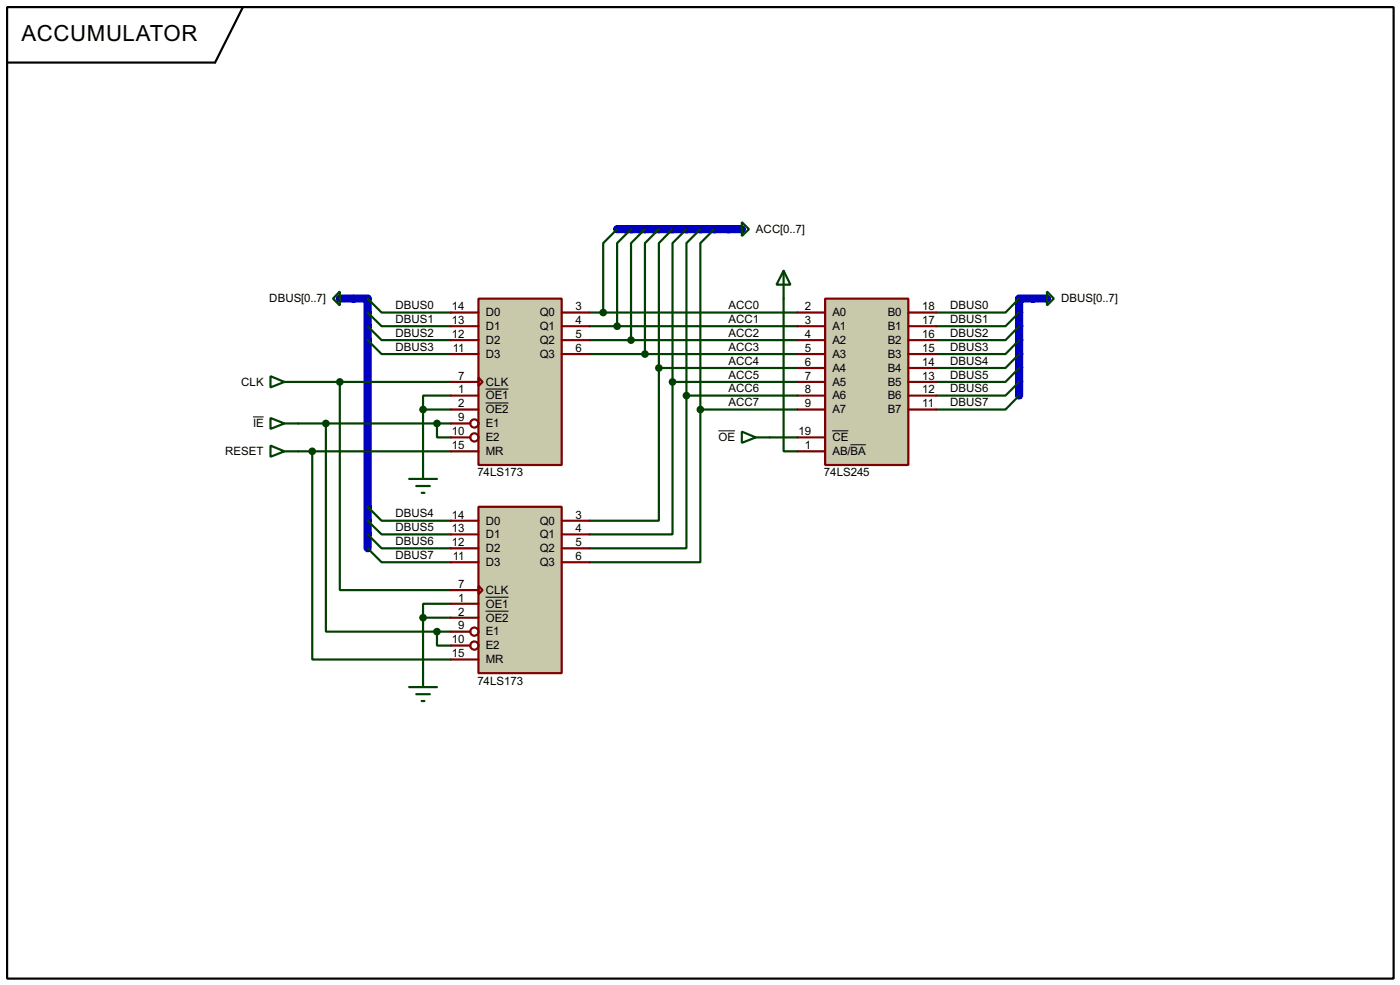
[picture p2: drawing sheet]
<svg xmlns="http://www.w3.org/2000/svg" width="256mm" height="180mm" viewBox="0 0 256 180" stroke-linecap="round" stroke-linejoin="round" font-family="sans-serif">
<path d="M64.8 54.7h2.6v45.7M113.1 42h20.3M189.3 54.7h-2.6v17.7" fill="none" stroke="#0000c0" stroke-width="1.5"/>
<g fill="none" stroke="#004000" stroke-width=".4">
<path d="M67.4 54.7l2.5 2.5h12.7M67.4 57.2l2.5 2.5h12.7M67.4 59.7l2.5 2.6h12.7M108 57.2h38.1M108 59.7h38.1M113.1 42l-2.6 2.5v12.7M115.6 42l-2.5 2.5v15.2M118.2 42l-2.6 2.5v17.8M120.7 42l-2.5 2.5v20.3M123.2 42l-2.5 2.5v22.9M125.8 42l-2.6 2.5v25.4M128.3 42l-2.5 2.5v27.9"/>
<path d="M130.9 42l-2.6 2.5v30.5M143.6 54.7v27.9h2.5M186.7 59.7l-2.5 2.6h-12.7M186.7 57.2l-2.5 2.5h-12.7M186.7 54.7l-2.5 2.5h-12.7M54.7 69.9h27.9M54.7 77.5h27.9M59.7 77.5v38.1h20.4M62.3 69.9v38.1h20.3M67.4 62.3l2.5 2.5h12.7M77.5 75v10.1M77.5 75h5.1"/>
<path d="M80.1 77.5v2.6h2.5M82.6 72.4h-5.1v2.6M108 62.3h38.1M108 64.8h38.1M120.7 67.4v27.9h-12.7M120.7 67.4h25.4M123.2 69.9v27.9h-15.2M123.2 69.9h22.9M125.8 72.4v28h-17.8M125.8 72.4h20.3M128.3 75v27.9h-20.3M128.3 75h17.8"/>
<path d="M186.7 72.4l-2.5 2.6h-12.7M186.7 69.9l-2.5 2.5h-12.7M186.7 67.4l-2.5 2.5h-12.7M186.7 64.8l-2.5 2.6h-12.7M186.7 62.3l-2.5 2.5h-12.7M54.7 82.6h27.9M57.2 82.6v38.1h25.4M67.4 92.8l2.5 2.5h12.7M67.4 95.3l2.5 2.5h12.7M67.4 97.8l2.5 2.6h12.7M141 80.1h5.1M67.4 100.4l2.5 2.5h12.7"/>
<path d="M77.5 113.1v10.1M77.5 113.1h5.1M80.1 115.6v2.6h2.5M80.1 115.6h2.5M82.6 110.5h-5.1v2.6"/>
</g>
<path d="M1.3 1.3h254v177.8h-254zM44.5 1.3l-5.1 10.2h-38.1" fill="none" stroke="#000" stroke-width=".4"/>
<path d="M87.7 54.7h15.2v30.4h-15.2z" fill="#c8c8aa" stroke="#800000" stroke-width=".4"/>
<g fill="none" stroke="#800000" stroke-width=".4">
<path d="M82.6 57.2h5.1M82.6 59.7h5.1M102.9 57.2h5.1M102.9 59.7h5.1M82.6 62.3h5.1M82.6 64.8h5.1M82.6 69.9h5.1M82.6 72.4h5.1M82.6 75h5.1M82.6 77.5h3.6M87.7 69.1l.7 .8-.7 .8zM102.9 62.3h5.1"/>
<path d="M102.9 64.8h5.1M82.6 80.1h3.6M82.6 82.6h5.1"/>
<circle cx="86.9" cy="77.5" r=".75"/>
<circle cx="86.9" cy="80.1" r=".75"/>
</g>
<path d="M89 71.2h4.2M89 73.8h4.2" fill="none" stroke="#000" stroke-width=".18"/>
<path d="M87.7 92.8h15.2v30.4h-15.2z" fill="#c8c8aa" stroke="#800000" stroke-width=".4"/>
<g fill="none" stroke="#800000" stroke-width=".4">
<path d="M82.6 95.3h5.1M82.6 97.8h5.1M102.9 95.3h5.1M102.9 97.8h5.1M82.6 100.4h5.1M82.6 102.9h5.1M82.6 108h5.1M82.6 110.5h5.1M82.6 113.1h5.1M82.6 115.6h3.6M82.6 118.2h3.6M87.7 107.2l.7 .8-.7 .8z"/>
<path d="M102.9 100.4h5.1M102.9 102.9h5.1M82.6 120.7h5.1"/>
<circle cx="86.9" cy="118.2" r=".75"/>
<circle cx="86.9" cy="115.6" r=".75"/>
</g>
<path d="M46.4 76.3h1.9M89 109.3h4.2M89 111.9h4.2" fill="none" stroke="#000" stroke-width=".18"/>
<g fill="none" stroke="#004000" stroke-width=".4">
<path d="M62.3 53.4v2.5l-1.3-1.2zM49.6 68.9l2.5 1-2.5 1zM49.6 76.5l2.5 1-2.5 1zM52.1 69.9h2.6M52.1 77.5h2.6M49.6 81.6l2.5 1-2.5 1zM52.1 82.6h2.6M75 87.7h5.1M76.3 89h2.5M77.3 90.2h.5M77.5 85.1v2.6M75 125.8h5.1"/>
<path d="M76.3 127.1h2.5M77.3 128.3h.5M77.5 123.2v2.6"/>
</g>
<g fill="#004000" stroke="#004000" stroke-width=".4">
<circle cx="57.2" cy="82.6" r=".5"/>
<circle cx="80" cy="115.6" r=".5"/>
<circle cx="62.2" cy="69.9" r=".5"/>
<circle cx="59.7" cy="77.5" r=".5"/>
<circle cx="80" cy="77.5" r=".5"/>
<circle cx="77.5" cy="75" r=".5"/>
<circle cx="77.5" cy="113.1" r=".5"/>
</g>
<path d="M62.3 54.7h2.5" fill="none" stroke="#0000c0" stroke-width="1.5"/>
<path d="M151.2 54.7h15.2v30.4h-15.2z" fill="#c8c8aa" stroke="#800000" stroke-width=".4"/>
<g fill="none" stroke="#800000" stroke-width=".4">
<path d="M146.1 57.2h5.1M146.1 59.7h5.1M166.4 57.2h5.1M166.4 59.7h5.1M146.1 62.3h5.1M146.1 64.8h5.1M146.1 67.4h5.1M146.1 69.9h5.1M146.1 72.4h5.1M146.1 75h5.1M166.4 62.3h5.1M166.4 64.8h5.1"/>
<path d="M166.4 67.4h5.1M166.4 69.9h5.1M166.4 72.4h5.1M166.4 75h5.1M146.1 80.1h5.1M146.1 82.6h5.1"/>
</g>
<path d="M131.6 78.9h3.1M152.5 78.9h2.9M155.8 81.4h2.8" fill="none" stroke="#000" stroke-width=".18"/>
<g fill="#004000" stroke="#004000" stroke-width=".4">
<circle cx="110.5" cy="57.2" r=".5"/>
<circle cx="113" cy="59.7" r=".5"/>
<circle cx="115.6" cy="62.3" r=".5"/>
<circle cx="118.1" cy="64.8" r=".5"/>
<circle cx="120.7" cy="67.4" r=".5"/>
<circle cx="123.2" cy="69.9" r=".5"/>
<circle cx="125.7" cy="72.4" r=".5"/>
<circle cx="128.3" cy="75" r=".5"/>
</g>
<path d="M135.9 40.7l1.3 1.3-1.3 1.2zM143.6 49.6l1.2 2.5h-2.5zM143.6 49.6v5.1M191.8 53.4l1.3 1.3-1.3 1.2zM135.9 79l2.6 1.1-2.6 1zM138.5 80.1h2.5" fill="none" stroke="#004000" stroke-width=".4"/>
<path d="M133.4 42h2.5M189.3 54.7h2.5" fill="none" stroke="#0000c0" stroke-width="1.5"/>
<text font-size="4.6" x="3.9" y="7.5">ACCUMULATOR</text>
<g font-size="2.4">
<text x="138.5" y="42.7">ACC[0..7]</text>
<text x="49.3" y="55.4">DBUS[0..7]</text>
<text x="72.4" y="56.6">DBUS0</text>
<text x="72.4" y="59.1">DBUS1</text>
<text x="82.8" y="56.8">14</text>
<text x="82.8" y="59.3">13</text>
<text x="89" y="57.9">D0</text>
<text x="98.9" y="57.9">Q0</text>
<text x="105.5" y="56.8">3</text>
<text x="105.5" y="59.3">4</text>
<text x="133.4" y="56.6">ACC0</text>
<text x="133.4" y="59.1">ACC1</text>
<text x="147.5" y="56.8">2</text>
<text x="147.5" y="59.3">3</text>
<text x="152.5" y="57.9">A0</text>
<text x="162.6" y="57.9">B0</text>
<text x="169" y="56.8">18</text>
<text x="169" y="59.3">17</text>
<text x="174" y="59.1">DBUS1</text>
<text x="174" y="56.6">DBUS0</text>
<text x="194.4" y="55.4">DBUS[0..7]</text>
<text x="72.4" y="61.7">DBUS2</text>
<text x="72.4" y="64.2">DBUS3</text>
<text x="82.8" y="61.9">12</text>
<text x="83" y="64.4">11</text>
<text x="89" y="60.4">D1</text>
<text x="89" y="63">D2</text>
<text x="89" y="65.5">D3</text>
<text x="98.9" y="60.4">Q1</text>
<text x="98.9" y="63">Q2</text>
<text x="98.9" y="65.5">Q3</text>
<text x="105.5" y="61.9">5</text>
<text x="105.5" y="64.4">6</text>
<text x="133.4" y="61.7">ACC2</text>
<text x="133.4" y="64.2">ACC3</text>
<text x="147.5" y="61.9">4</text>
<text x="147.5" y="64.4">5</text>
<text x="152.5" y="60.4">A1</text>
<text x="152.5" y="63">A2</text>
<text x="152.5" y="65.5">A3</text>
<text x="162.6" y="60.4">B1</text>
<text x="162.6" y="63">B2</text>
<text x="162.6" y="65.5">B3</text>
<text x="169" y="61.9">16</text>
<text x="169" y="64.4">15</text>
<text x="174" y="64.2">DBUS3</text>
<text x="174" y="61.7">DBUS2</text>
<text x="44.2" y="70.6">CLK</text>
<text x="84" y="69.5">7</text>
<text x="84" y="72">1</text>
<text x="89" y="70.6">CLK</text>
<text x="133.4" y="66.7">ACC4</text>
<text x="133.4" y="69.3">ACC5</text>
<text x="133.4" y="71.8">ACC6</text>
<text x="147.5" y="67">6</text>
<text x="147.5" y="69.5">7</text>
<text x="147.5" y="72">8</text>
<text x="152.5" y="68.1">A4</text>
<text x="152.5" y="70.6">A5</text>
<text x="162.6" y="68.1">B4</text>
<text x="162.6" y="70.6">B5</text>
<text x="169" y="67">14</text>
<text x="169" y="69.5">13</text>
<text x="169" y="72">12</text>
<text x="174" y="71.8">DBUS6</text>
<text x="174" y="69.3">DBUS5</text>
<text x="174" y="66.7">DBUS4</text>
<text x="84" y="74.6">2</text>
<text x="84" y="77.1">9</text>
<text x="89" y="73.1">OE1</text>
<text x="89" y="75.7">OE2</text>
<text x="133.4" y="74.4">ACC7</text>
<text x="147.5" y="74.6">9</text>
<text x="152.5" y="73.1">A6</text>
<text x="152.5" y="75.7">A7</text>
<text x="162.6" y="73.1">B6</text>
<text x="162.6" y="75.7">B7</text>
<text x="169" y="74.6">11</text>
<text x="174" y="74.4">DBUS7</text>
<text x="41.2" y="83.3">RESET</text>
<text x="46.4" y="78.2">IE</text>
<text x="82.8" y="79.7">10</text>
<text x="82.8" y="82.2">15</text>
<text x="89" y="78.2">E1</text>
<text x="89" y="80.8">E2</text>
<text x="89" y="83.3">MR</text>
<text x="131.6" y="80.8">OE</text>
<text x="146.3" y="79.7">19</text>
<text x="147.5" y="82.2">1</text>
<text x="152.5" y="80.8">CE</text>
<text x="152.5" y="83.3">AB/BA</text>
<text x="87.5" y="87.2">74LS173</text>
<text x="151" y="87.2">74LS245</text>
<text x="72.4" y="94.7">DBUS4</text>
<text x="82.8" y="94.9">14</text>
<text x="105.5" y="94.9">3</text>
<text x="72.4" y="97.2">DBUS5</text>
<text x="72.4" y="99.8">DBUS6</text>
<text x="82.8" y="97.4">13</text>
<text x="82.8" y="100">12</text>
<text x="89" y="96">D0</text>
<text x="89" y="98.5">D1</text>
<text x="89" y="101.1">D2</text>
<text x="98.9" y="96">Q0</text>
<text x="98.9" y="98.5">Q1</text>
<text x="98.9" y="101.1">Q2</text>
<text x="105.5" y="97.4">4</text>
<text x="105.5" y="100">5</text>
<text x="72.4" y="102.3">DBUS7</text>
<text x="83" y="102.5">11</text>
<text x="84" y="107.6">7</text>
<text x="89" y="103.6">D3</text>
<text x="98.9" y="103.6">Q3</text>
<text x="105.5" y="102.5">6</text>
<text x="84" y="110.1">1</text>
<text x="84" y="112.7">2</text>
<text x="89" y="108.7">CLK</text>
<text x="89" y="111.2">OE1</text>
<text x="89" y="113.8">OE2</text>
<text x="82.8" y="117.8">10</text>
<text x="84" y="115.2">9</text>
<text x="89" y="116.3">E1</text>
<text x="89" y="118.9">E2</text>
<text x="82.8" y="120.3">15</text>
<text x="87.5" y="125.3">74LS173</text>
<text x="89" y="121.4">MR</text>
</g>
</svg>
